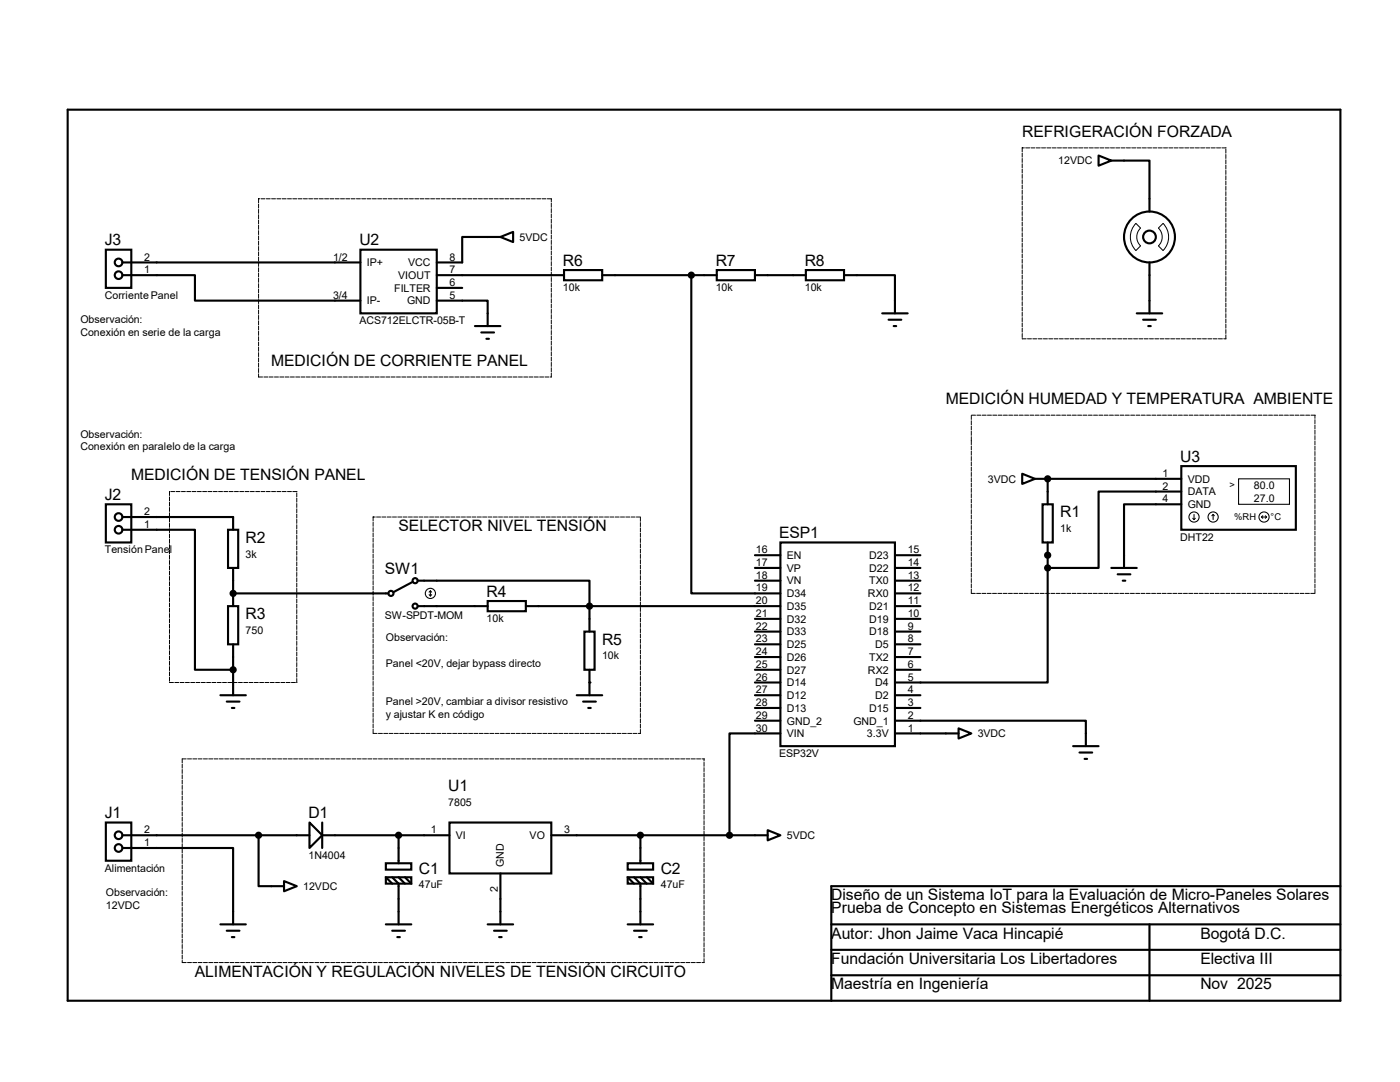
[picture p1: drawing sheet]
<svg xmlns="http://www.w3.org/2000/svg" width="279mm" height="216mm" viewBox="0 0 279 216" stroke-linecap="round" stroke-linejoin="round" font-family="sans-serif">
<g fill="none" stroke="#000" stroke-width=".42">
<path d="M13.5 21.9h254v177.8h-254zM219.2 31l2.6 1-2.6 1.1zM221.8 32h7.6v10.2M21.1 49.8h5.1v7.6h-5.1zM24.4 54.9h14.5v5.1h33M24.4 52.4h47.5M71.9 49.8h15.3v12.7h-15.3zM87.2 60h10.1v5.1M87.2 54.9h25.4M87.2 57.4h5M99.9 47.3l2.5-1v2zM99.9 47.3h-7.7v5.1h-5"/>
<path d="M112.6 53.9h7.6v2h-7.6zM120.2 54.9h22.8M138 54.9v63.5h17.7M143 53.9h7.7v2h-7.7zM150.7 54.9h10.1M160.8 53.9h7.6v2h-7.6zM168.4 54.9h10.2v7.6M229.4 52.4v10.1M94.8 65.1h5.1M96.1 66.3h2.5M97.1 67.6h.5M176.1 62.5h5"/>
<path d="M177.3 63.8h2.6M178.4 65.1h.5M226.9 62.5h5M228.1 63.8h2.6M229.2 65.1h.5M204 94.5l2.5 1-2.5 1.1zM206.5 95.5h29.3M209.1 95.5v5.1M235.8 93h22.8v12.7h-22.8zM235.8 98.1h-16.6v15.2h-10.1M21.1 100.6h5.1v7.6h-5.1zM24.4 105.7h14.5v27.9h7.6"/>
<path d="M24.4 103.2h22.1v2.5M45.5 105.7h2v7.6h-2zM46.5 113.3v7.6M46.5 118.4h31M82.3 116.1l-3.8 2.1M83.4 115.9h34.2v10.1M97.3 119.9h7.6v2.1h-7.6zM150.7 115.9h5M150.7 113.3h5M150.7 110.8h5M155.7 108.2h22.9v40.7h-22.9zM178.6 118.4h5.1"/>
<path d="M178.6 115.9h5.1M178.6 113.3h5.1M178.6 110.8h5.1M208.1 100.6h2v7.6h-2zM209.1 113.3v22.9h-30.5M209.1 108.2v5.1M221.8 113.3h5.1M223.1 114.6h2.5M224.1 115.9h.5M235.8 100.6h-11.5v12.7M44 138.7h5.1M45.3 140h2.5"/>
<path d="M45.5 120.9h2v7.7h-2zM46.5 128.6v10.1M83.4 120.9h13.9M104.9 120.9h50.8M115.1 138.7h5.1M116.4 140h2.5M116.6 126h2.1v7.6h-2.1zM117.6 133.6v5.1M150.7 138.7h5M150.7 136.2h5M150.7 133.6h5M150.7 131.1h5"/>
<path d="M150.7 128.6h5M150.7 126h5M150.7 123.5h5M178.6 120.9h5.1M178.6 138.7h5.1M178.6 133.6h5.1M178.6 131.1h5.1M178.6 128.6h5.1M178.6 126h5.1M178.6 123.5h5.1M46.3 141.3h.5M117.4 141.3h.5"/>
<path d="M150.7 143.8h5M150.7 141.3h5M155.7 146.3h-10.1v20.4M178.6 143.8h38.1v5.1M178.6 146.3h12.7M178.6 141.3h5.1M191.3 145.3l2.5 1-2.5 1.1zM214.2 148.9h5M215.4 150.2h2.6M216.5 151.4h.5M21.1 164.1h5.1v7.6h-5.1zM24.4 169.2h22.1v15.2"/>
<path d="M24.4 166.7h37.4M51.6 166.7v10.1h5.1M56.7 175.8l2.5 1-2.5 1zM61.8 164.1l2.5 2.6-2.5 2.5zM64.3 166.7h25.4M64.3 164.1v5.1M77 172.3h5.1v1.2h-5.1zM77 175h5.1v1.3h-5.1zM77 175l1.3 1.3M78.3 175l1.2 1.3v8.1M79.5 166.7v5.6M79.5 175l1.3 1.3"/>
<path d="M80.8 175l1.3 1.3M89.7 164.1h20.3v10.2h-20.3zM99.9 174.3v10.1M110 166.7h43.2M125.3 172.3h5v1.2h-5zM125.3 175h5v1.3h-5zM125.3 175l1.2 1.3M126.5 175l1.3 1.3v8.1M127.8 166.7v5.6M127.8 175l1.3 1.3M129.1 175l1.2 1.3M153.2 165.7l2.5 1-2.5 1z"/>
<path d="M267.5 176.8h-101.6v22.9M44 184.4h5.1M45.3 185.7h2.5M46.3 187h.5M77 184.4h5.1M78.3 185.7h2.5M79.3 187h.5M97.3 184.4h5.1M98.6 185.7h2.5M99.6 187h.5M125.3 184.4h5M126.5 185.7h2.6"/>
<path d="M127.6 187h.5M165.9 184.4h101.6M165.9 189.5h101.6M165.9 194.6h101.6M229.4 184.4v15.3"/>
<circle cx="23.7" cy="54.9" r=".76"/>
<circle cx="23.7" cy="52.4" r=".76"/>
<circle cx="229.4" cy="47.3" r="5.1"/>
<circle cx="229.4" cy="47.3" r="1.27"/>
<circle cx="23.7" cy="105.7" r=".76"/>
<circle cx="23.7" cy="103.2" r=".76"/>
<circle cx="78" cy="118.4" r=".51"/>
<circle cx="82.8" cy="115.9" r=".51"/>
<circle cx="82.8" cy="120.9" r=".51"/>
<circle cx="23.7" cy="169.2" r=".76"/>
<circle cx="23.7" cy="166.7" r=".76"/>
</g>
<g fill="#000">
<circle cx="209.1" cy="95.5" r=".21"/>
<circle cx="46.5" cy="118.4" r=".21"/>
<circle cx="209.1" cy="110.8" r=".21"/>
<circle cx="117.6" cy="136.2" r=".21"/>
</g>
<g fill="#000" stroke="#000" stroke-width=".42">
<circle cx="138" cy="54.9" r=".51"/>
<circle cx="209.1" cy="95.5" r=".51"/>
<circle cx="46.5" cy="118.4" r=".51"/>
<circle cx="209.1" cy="110.8" r=".51"/>
<circle cx="209.1" cy="113.3" r=".51"/>
<circle cx="46.5" cy="133.6" r=".51"/>
<circle cx="117.6" cy="120.9" r=".51"/>
<circle cx="51.6" cy="166.7" r=".51"/>
<circle cx="79.5" cy="166.7" r=".51"/>
<circle cx="127.8" cy="166.7" r=".51"/>
<circle cx="145.6" cy="166.7" r=".51"/>
</g>
<g fill="none" stroke="#000" stroke-width=".21">
<path d="M247.2 95.5h10.1v5.1h-10.1zM85.6 118.7l.3 .2M85.9 117.9v1M85.9 117.9l-.3 .3M85.9 117.9l.2 .3M86.1 118.7l-.2 .2M238 103.4l.3 .3M238.3 102.7v1M238.5 103.4l-.2 .3M242.1 102.7l-.2 .2M242.1 102.7l.3 .2M242.1 102.7v1"/>
<path d="M251.8 103.2h1M251.8 103.2l.2 .2M252 102.9l-.2 .3M252.5 102.9l.3 .3M252.8 103.2l-.3 .2"/>
<circle cx="85.9" cy="118.4" r="1.02"/>
<circle cx="238.3" cy="103.2" r="1.02"/>
<circle cx="242.1" cy="103.2" r="1.02"/>
<circle cx="252.3" cy="103.2" r="1.02"/>
</g>
<path d="M226.7 44.6l.9 .9a2.46 2.46 0 0 0 0 3.6l-.9 .9a3.9 3.9 0 0 1 0-5.4zM232.1 44.6a3.9 3.9 0 0 1 0 5.4l-.9-.9a2.46 2.46 0 0 0 0-3.6z" fill="none" stroke="#000" stroke-width=".2"/>
<g fill="none" stroke="#000" stroke-width=".2" stroke-dasharray=".8 .3">
<path d="M51.6 39.7v35.5M110 39.7h-58.4M204 29.5v38.1M244.6 29.5h-40.6M51.6 75.2h58.5M110 75.2l.1-35.5M204 67.6h40.7M244.6 67.6l.1-38.1M33.8 98.1l.1 38.1M59.2 98.1h-25.3M193.8 87.9l.1 30.5M193.8 87.9l.1-5.1"/>
<path d="M262.4 82.8h-68.5M74.5 103.2v43.1M127.8 103.2h-53.3M193.8 118.4h68.7M262.4 118.4l.1-35.6M33.8 136.2h25.5M59.2 136.2l.1-38.1M36.4 151.4v40.7M36.4 151.4h104.1M74.5 146.3h53.3M127.8 146.3v-43.1M36.4 192.1h104.1"/>
<path d="M140.5 192.1v-40.7"/>
</g>
<g font-size="3.1">
<text x="204" y="27.3">REFRIGERACIÓN FORZADA</text>
<text x="20.9" y="48.9">J3</text>
<text x="71.7" y="48.9">U2</text>
<text x="112.4" y="53">R6</text>
<text x="142.8" y="53">R7</text>
<text x="160.6" y="53">R8</text>
<text x="54.1" y="73">MEDICIÓN DE CORRIENTE PANEL</text>
<text x="188.8" y="80.6">MEDICIÓN HUMEDAD Y TEMPERATURA AMBIENTE</text>
<text x="26.2" y="95.8">MEDICIÓN DE TENSIÓN PANEL</text>
<text x="235.5" y="92.1">U3</text>
<text x="20.9" y="99.7">J2</text>
<text x="79.5" y="106">SELECTOR NIVEL TENSIÓN</text>
<text x="155.5" y="107.3">ESP1</text>
<text x="211.6" y="103.3">R1</text>
<text x="49" y="108.3">R2</text>
<text x="76.8" y="114.5">SW1</text>
<text x="97.1" y="119">R4</text>
<text x="49" y="123.6">R3</text>
<text x="120.1" y="128.7">R5</text>
<text x="89.5" y="157.8">U1</text>
<text x="20.9" y="163.2">J1</text>
<text x="61.6" y="163.2">D1</text>
<text x="83.6" y="174.3">C1</text>
<text x="131.9" y="174.3">C2</text>
<text x="165.9" y="179.7">Diseño de un Sistema IoT para la Evaluación de Micro-Paneles Solares</text>
<text x="165.9" y="182.2">Prueba de Concepto en Sistemas Energéticos Alternativos</text>
<text x="165.9" y="187.3">Autor: Jhon Jaime Vaca Hincapié</text>
<text x="239.6" y="187.3">Bogotá D.C.</text>
<text x="38.9" y="194.9">ALIMENTACIÓN Y REGULACIÓN NIVELES DE TENSIÓN CIRCUITO</text>
<text x="165.9" y="192.4">Fundación Universitaria Los Libertadores</text>
<text x="165.9" y="197.4">Maestría en Ingeniería</text>
<text x="239.6" y="192.4">Electiva III</text>
<text x="239.6" y="197.4">Nov 2025</text>
</g>
<g font-size="2.1">
<text x="211.2" y="32.8">12VDC</text>
<text x="28.7" y="52">2</text>
<text x="66.5" y="52">1/2</text>
<text x="73.2" y="53.1">IP+</text>
<text x="81.4" y="53.1">VCC</text>
<text x="89.7" y="52">8</text>
<text x="103.7" y="48">5VDC</text>
<text x="20.9" y="59.6">Corriente Panel</text>
<text x="28.7" y="54.5">1</text>
<text x="66.5" y="59.6">3/4</text>
<text x="78.7" y="58.2">FILTER</text>
<text x="79.5" y="55.7">VIOUT</text>
<text x="89.7" y="54.5">7</text>
<text x="89.7" y="59.6">5</text>
<text x="89.7" y="57.1">6</text>
<text x="112.4" y="58.1">10k</text>
<text x="142.8" y="58.1">10k</text>
<text x="160.6" y="58.1">10k</text>
<text x="16" y="64.5">Observación:</text>
<text x="71.7" y="64.7">ACS712ELCTR-05B-T</text>
<text x="73.2" y="60.7">IP-</text>
<text x="81.2" y="60.7">GND</text>
<text x="16" y="67">Conexión en serie de la carga</text>
<text x="16" y="87.3">Observación:</text>
<text x="16" y="89.9">Conexión en paralelo de la carga</text>
<text x="232" y="95.2">1</text>
<text x="197.1" y="96.3">3VDC</text>
<text x="232" y="97.7">2</text>
<text x="232" y="100.2">4</text>
<text x="237" y="98.8">DATA</text>
<text x="237" y="96.3">VDD</text>
<text x="237" y="101.4">GND</text>
<text x="250.2" y="97.6">80.0</text>
<text x="250.2" y="100.1">27.0</text>
<text x="28.7" y="105.3">1</text>
<text x="28.7" y="102.8">2</text>
<text x="211.6" y="106.2">1k</text>
<text x="235.5" y="107.9">DHT22</text>
<text x="20.9" y="110.4">Tensión Panel</text>
<text x="49" y="111.3">3k</text>
<text x="150.9" y="112.9">17</text>
<text x="150.9" y="110.4">16</text>
<text x="157" y="111.5">EN</text>
<text x="173.5" y="111.5">D23</text>
<text x="181.1" y="112.9">14</text>
<text x="181.1" y="110.4">15</text>
<text x="150.9" y="118">19</text>
<text x="150.9" y="115.5">18</text>
<text x="157" y="119.2">D34</text>
<text x="157" y="116.6">VN</text>
<text x="157" y="114.1">VP</text>
<text x="173.2" y="119.2">RX0</text>
<text x="173.5" y="116.6">TX0</text>
<text x="173.5" y="114.1">D22</text>
<text x="181.1" y="118">12</text>
<text x="181.1" y="115.5">13</text>
<text x="76.8" y="123.6">SW-SPDT-MOM</text>
<text x="97.1" y="124.1">10k</text>
<text x="150.9" y="125.6">22</text>
<text x="150.9" y="123.1">21</text>
<text x="150.9" y="120.6">20</text>
<text x="157" y="124.2">D32</text>
<text x="157" y="121.7">D35</text>
<text x="173.5" y="124.2">D19</text>
<text x="173.5" y="121.7">D21</text>
<text x="181.1" y="125.6">9</text>
<text x="181.1" y="123.1">10</text>
<text x="181.1" y="120.6">11</text>
<text x="49" y="126.5">750</text>
<text x="77" y="128">Observación:</text>
<text x="120.1" y="131.6">10k</text>
<text x="150.9" y="130.7">24</text>
<text x="150.9" y="128.2">23</text>
<text x="157" y="131.9">D26</text>
<text x="157" y="129.3">D25</text>
<text x="157" y="126.8">D33</text>
<text x="173.5" y="131.9">TX2</text>
<text x="173.5" y="126.8">D18</text>
<text x="174.7" y="129.3">D5</text>
<text x="181.1" y="130.7">7</text>
<text x="181.1" y="128.2">8</text>
<text x="77" y="133.1">Panel &lt;20V, dejar bypass directo</text>
<text x="150.9" y="135.8">26</text>
<text x="150.9" y="133.3">25</text>
<text x="157" y="136.9">D14</text>
<text x="157" y="134.4">D27</text>
<text x="173.2" y="134.4">RX2</text>
<text x="174.7" y="136.9">D4</text>
<text x="181.1" y="135.8">5</text>
<text x="181.1" y="133.3">6</text>
<text x="77" y="140.7">Panel &gt;20V, cambiar a divisor resistivo</text>
<text x="77" y="143.2">y ajustar K en código</text>
<text x="150.9" y="143.4">29</text>
<text x="150.9" y="140.9">28</text>
<text x="150.9" y="138.3">27</text>
<text x="157" y="142">D13</text>
<text x="157" y="139.5">D12</text>
<text x="173.5" y="142">D15</text>
<text x="174.7" y="139.5">D2</text>
<text x="181.1" y="143.4">2</text>
<text x="181.1" y="140.9">3</text>
<text x="181.1" y="138.3">4</text>
<text x="150.9" y="146">30</text>
<text x="157" y="147.1">VIN</text>
<text x="157" y="144.6">GND_2</text>
<text x="170.3" y="144.6">GND_1</text>
<text x="173" y="147.1">3.3V</text>
<text x="181.1" y="146">1</text>
<text x="195.1" y="147.1">3VDC</text>
<text x="155.5" y="151.1">ESP32V</text>
<text x="89.5" y="160.7">7805</text>
<text x="28.7" y="166.3">2</text>
<text x="86" y="166.3">1</text>
<text x="91" y="167.4">VI</text>
<text x="105.7" y="167.4">VO</text>
<text x="112.6" y="166.3">3</text>
<text x="157" y="167.4">5VDC</text>
<text x="20.9" y="173.9">Alimentación</text>
<text x="28.7" y="168.8">1</text>
<text x="61.6" y="171.4">1N4004</text>
<text x="100.5" y="173" transform="rotate(-90 100.5 173)">GND</text>
<text x="21.1" y="178.8">Observación:</text>
<text x="60.5" y="177.6">12VDC</text>
<text x="83.6" y="177.2">47uF</text>
<text x="99.4" y="178" transform="rotate(-90 99.4 178)">2</text>
<text x="131.9" y="177.2">47uF</text>
<text x="21.1" y="181.3">12VDC</text>
</g>
<g font-size="1.9">
<text x="245.4" y="97.5">&gt;</text>
<text x="246.3" y="103.8">%RH</text>
<text x="253.6" y="103.8">°C</text>
</g>
</svg>
